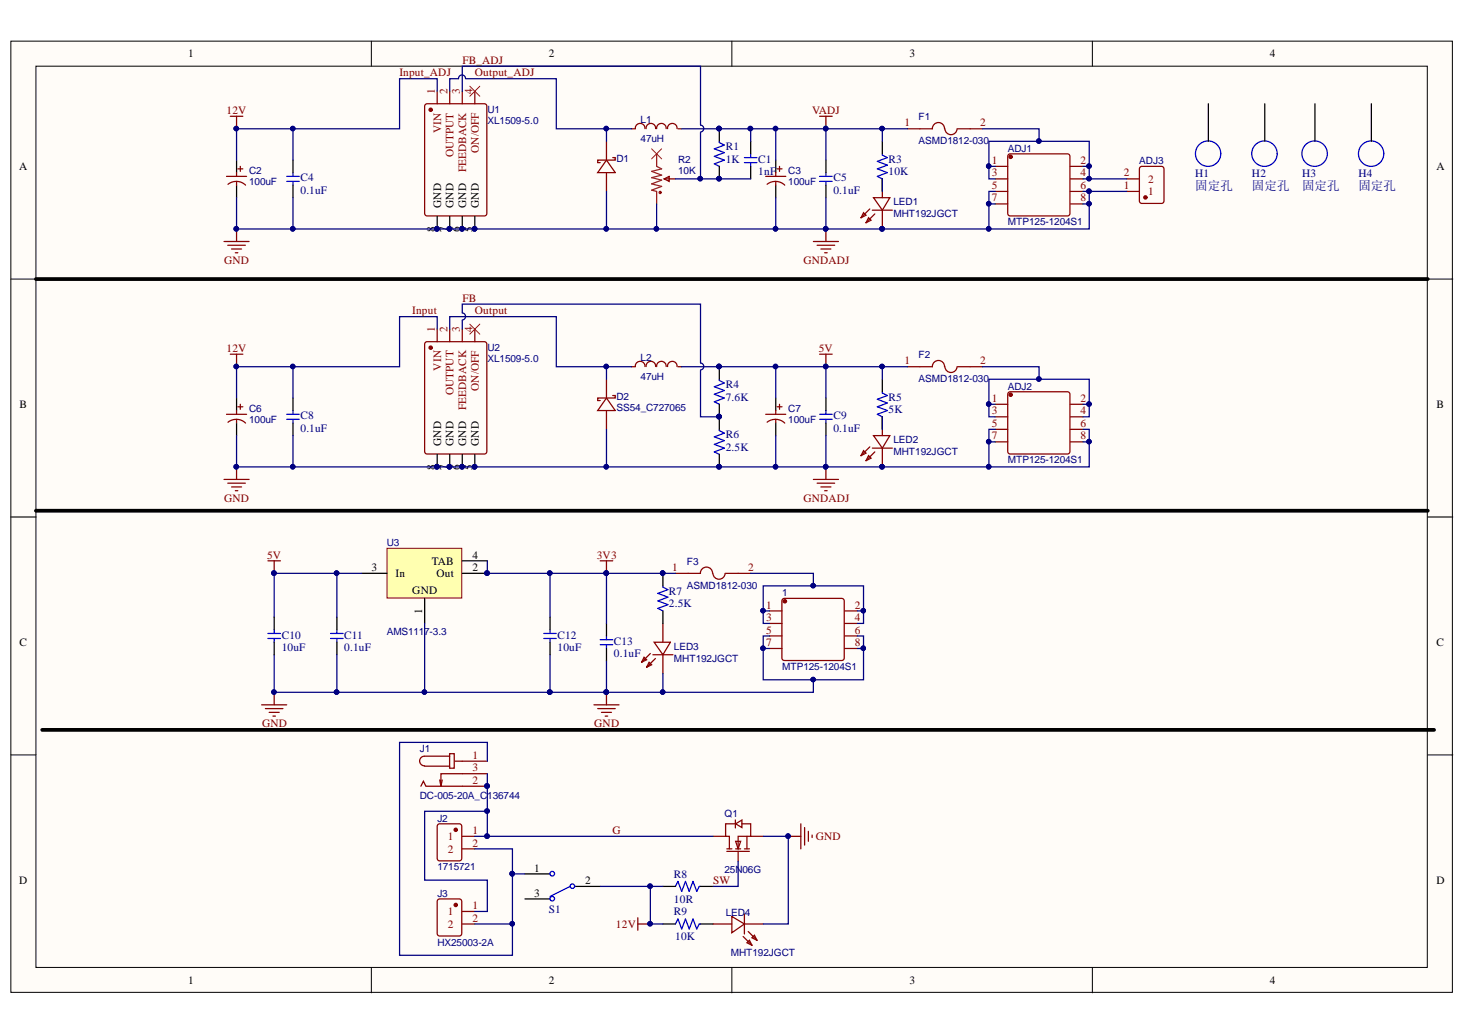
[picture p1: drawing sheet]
# Altium project 电源模块.PrjPcb
1 sheet, 49 parts. Net scope: global (net labels, ports and power ports of the same name join across sheets).
Board file: PCB2.PcbDoc

## Sheet Sheet1.SchDoc
size A4

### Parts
1  MTP125-1204S1  [HDR-TH_8P-P2.54-V-F-R2-C4-S2.54-1]
ADJ1  MTP125-1204S1  [HDR-TH_8P-P2.54-V-F-R2-C4-S2.54-1]
ADJ2  MTP125-1204S1  [HDR-TH_8P-P2.54-V-F-R2-C4-S2.54-1]
ADJ3  1125-1102G0S116C001  [焊盘 2p]  (value not drawn)
C1  1nF  [0603C]
C2  100uF  [CAP-SMD_BD6.3-L6.6-W6.6-FD]
C3  100uF  [CAP-SMD_BD6.3-L6.6-W6.6-FD]
C4  0.1uF  [0603C]
C5  0.1uF  [0603C]
C6  100uF  [CAP-SMD_BD6.3-L6.6-W6.6-FD]
C7  100uF  [CAP-SMD_BD6.3-L6.6-W6.6-FD]
C8  0.1uF  [0603C]
C9  0.1uF  [0603C]
C10  10uF  [0603C]
C11  0.1uF  [0603C]
C12  10uF  [0603C]
C13  0.1uF  [0603C]
D1  SS54_C727065  [SMA_L4.3-W2.6-LS5.0-RD]  (value not drawn)
D2  SS54_C727065  [SMA_L4.3-W2.6-LS5.0-RD]
F1  ASMD1812-030  [F1812]
F2  ASMD1812-030  [F1812]
F3  ASMD1812-030  [F1812]
H1  固定孔  [Gp-t]
H2  固定孔  [Gp-t]
H3  固定孔  [Gp-t]
H4  固定孔  [Gp-t]
J1  DC-005-20A_C136744  [DC-IN-TH_DC-005-20A]
J2  1715721  [KF301-5.0-2P]
J3  HX25003-2A  [XH2.54-WI-2P]
L1  47uH  [IND-SMD_L7.1-W6.6]
L2  47uH  [IND-SMD_L7.1-W6.6]
LED1  MHT192JGCT  [LED0603-RD]
LED2  MHT192JGCT  [LED0603-RD]
LED3  MHT192JGCT  [LED0603-RD]
LED4  MHT192JGCT  [LED0603-RD]
Q1  25N06G  [TO-252-2_L6.6-W6.1-P4.57-LS9.9-BR-CW]
R1  1K  [0603R]
R2  10K  [RES-ADJ-TH_3P-L10.0-W10.0-P2.50-L]
R3  10K  [0603R]
R4  7.6K  [0603R]
R5  5K  [0603R]
R6  2.5K  [0603R]
R7  2.5K  [0603R]
R8  10R  [0603R]
R9  10K  [0603R]
S1  SW-SPDT  [钮子开关]  (value not drawn)
U1  XL1509-5.0  [SOIC-8_L5.0-W4.0-P1.27-LS6.0-BL]
U2  XL1509-5.0  [SOIC-8_L5.0-W4.0-P1.27-LS6.0-BL]
U3  AMS1117-3.3  [AMS1117]

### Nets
3V3: C12.2 C13.2 F3.1 R7.1 U3.2(Out) U3.4(TAB)
5V: C7.1 C9.2 C10.2 C11.2 F2.1 L2.2 R4.1 R5.1 U3.3(In)
GND: 1.5 1.6 1.7 1.8 ADJ1.5 ADJ1.6 ADJ1.7 ADJ1.8 ADJ2.5 ADJ2.6 ADJ2.7 ADJ2.8 ADJ3.1 C2.2 C3.2 C4.1 C5.1 C6.2 C7.2 C8.1 C9.1 C10.1 C11.1 C12.1 C13.1 D1.2 D2.2 LED1.1(-) LED2.1(-) LED3.1(-) LED4.1(-) Q1.3(S) R2.1 R6.2 U1.5(GND) U1.6(GND) U1.7(GND) U1.8(GND) U2.5(GND) U2.6(GND) U2.7(GND) U2.8(GND) U3.1(GND)  [also labelled GNDADJ]
Input: C2.1 C4.2 C6.1 C8.2 R8.2 R9.2 S1.2 U1.1(VIN) U2.1(VIN)  [also labelled 12V, Input_ADJ]
VADJ: C1.2 C3.1 C5.2 F1.1 L1.2 R1.1 R3.1
FB: R4.2 R6.1 U2.3(FEEDBACK)
FB_ADJ: C1.1 R1.2 R2.2 U1.3(FEEDBACK)
G: J1.2 J1.3 J2.1 J3.1 Q1.2(D)
Output: D2.1 L2.1 U2.2(OUTPUT)
Output_ADJ: D1.1 L1.1 U1.2(OUTPUT)
SW: Q1.1(G) R8.1
Net1_1: 1.1 1.2 1.3 1.4 F3.2
NetADJ1_1: ADJ1.1 ADJ1.2 ADJ1.3 ADJ1.4 ADJ3.2 F1.2
NetADJ2_1: ADJ2.1 ADJ2.2 ADJ2.3 ADJ2.4 F2.2
NetJ1_1: J1.1 J2.2 J3.2 S1.1
NetLED1_2: LED1.2(+) R3.2
NetLED2_2: LED2.2(+) R5.2
NetLED3_2: LED3.2(+) R7.2
NetLED4_2: LED4.2(+) R9.1

Not connected (* = marked no-connect by the designer): H1 1; H2 1; H3 1; H4 1; R2 3*; S1 3; U1 4(ON/OFF)*; U2 4(ON/OFF)*
